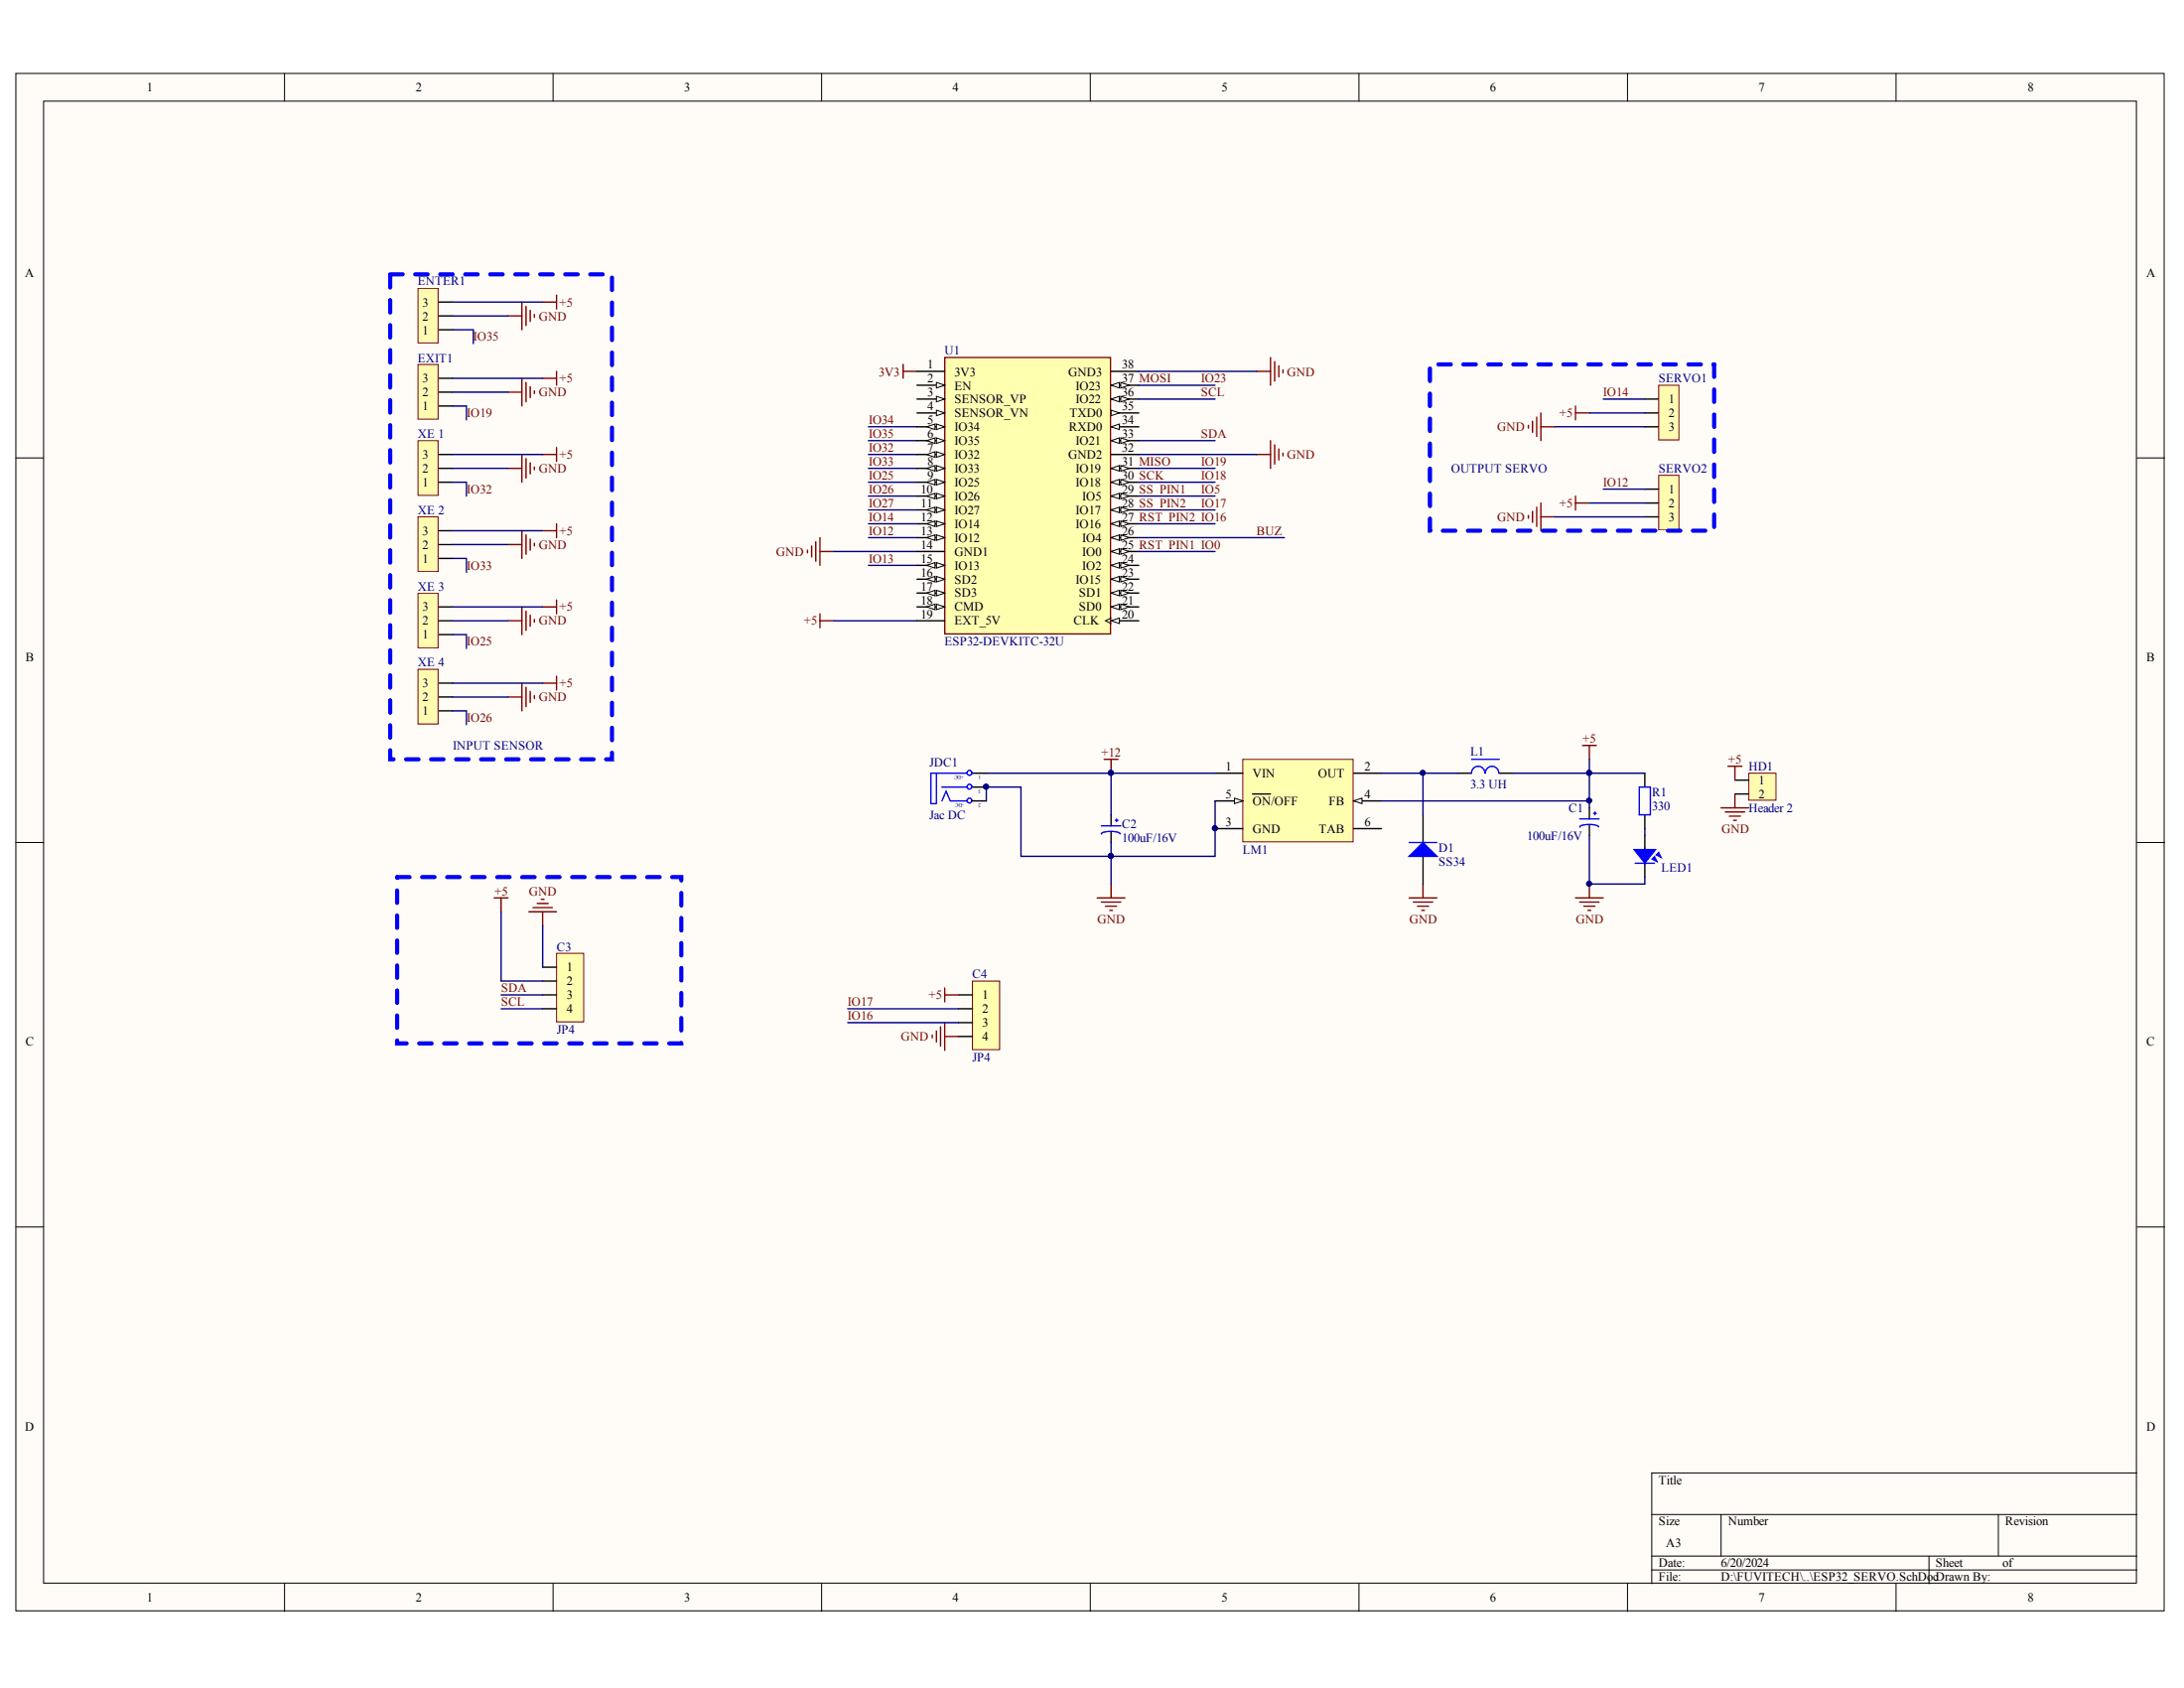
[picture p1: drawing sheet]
# Altium project ESP32_SERVO.PrjPcb
1 sheet, 20 parts. Net scope: global (net labels, ports and power ports of the same name join across sheets).
Board file: ESP32_SERVO.PcbDoc

## Sheet ESP32_SERVO.SchDoc
size A3

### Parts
C1  100uF/16V  [CP1.5/3.4]
C2  100uF/16V  [CP1.5/3.4]
C3  JP4  [JP4-C1T]
C4  JP4  [JP4-C1T]
D1  SS34  [DIODE SMA]
ENTER1  (no value)  [JP3]
EXIT1  (no value)  [JP3]
HD1  Header 2  [HED2]
JDC1  Jac DC  [DC-IN]
L1  3.3 UH  [L-DIP-M-7.8]
LED1  LED  [LED-3]  (value not drawn)
LM1  LM2576  [QTO-220-5-1H1]  (value not drawn)
R1  330  [R1/4WD]
SERVO1  (no value)  [JP3]
SERVO2  (no value)  [JP3]
U1  ESP32-DEVKITC-32U  [MODULE_ESP32-DEVKITC-32U]
XE_1  (no value)  [JP3]
XE_2  (no value)  [JP3]
XE_3  (no value)  [JP3]
XE_4  (no value)  [JP3]

### Blocks framed on the sheet
INPUT SENSOR: ENTER1 EXIT1 XE_1-XE_4
OUTPUT SERVO: SERVO1 SERVO2

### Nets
3V3: U1.1(3V3)
+5: C1.1 C3.2 C4.1 ENTER1.3 EXIT1.3 HD1.1 L1.2 LM1.4(FB) R1.2 SERVO1.2 SERVO2.2 U1.19(EXT_5V) XE_1.3 XE_2.3 XE_3.3 XE_4.3
+12: C2.1 JDC1.1(T) LM1.1(VIN)
GND: C1.2 C2.2 C3.1 C4.4 D1.1(A) ENTER1.2 EXIT1.2 HD1.2 JDC1.2(TN) JDC1.3(S) LED1.2 LM1.3(GND) LM1.5(~{ON}/OFF) SERVO1.3 SERVO2.3 U1.14(GND1) U1.32(GND2) U1.38(GND3) XE_1.2 XE_2.2 XE_3.2 XE_4.2
BUZ: U1.26(IO4)
IO0: U1.25(IO0)  [also labelled RST_PIN1]
IO5: U1.29(IO5)  [also labelled SS_PIN1]
IO12: SERVO2.1 U1.13(IO12)
IO13: U1.15(IO13)
IO14: SERVO1.1 U1.12(IO14)
IO16: C4.3 U1.27(IO16)  [also labelled RST_PIN2]
IO17: C4.2 U1.28(IO17)  [also labelled SS_PIN2]
IO18: U1.30(IO18)  [also labelled SCK]
IO19: EXIT1.1 U1.31(IO19)  [also labelled MISO]
IO23: U1.37(IO23)  [also labelled MOSI]
IO25: U1.9(IO25) XE_3.1
IO26: U1.10(IO26) XE_4.1
IO27: U1.11(IO27)
IO32: U1.7(IO32) XE_1.1
IO33: U1.8(IO33) XE_2.1
IO34: U1.5(IO34)
IO35: ENTER1.1 U1.6(IO35)
SCL: C3.4 U1.36(IO22)
SDA: C3.3 U1.33(IO21)
NetD1_2: D1.2(K) L1.1 LM1.2(OUT)
NetLED1_1: LED1.1 R1.1

Not connected (* = marked no-connect by the designer): LM1 6(TAB); U1 2(EN) 3(SENSOR_VP) 4(SENSOR_VN) 16(SD2) 17(SD3) 18(CMD) 20(CLK) 21(SD0) 22(SD1) 23(IO15) 24(IO2) 34(RXD0) 35(TXD0)
